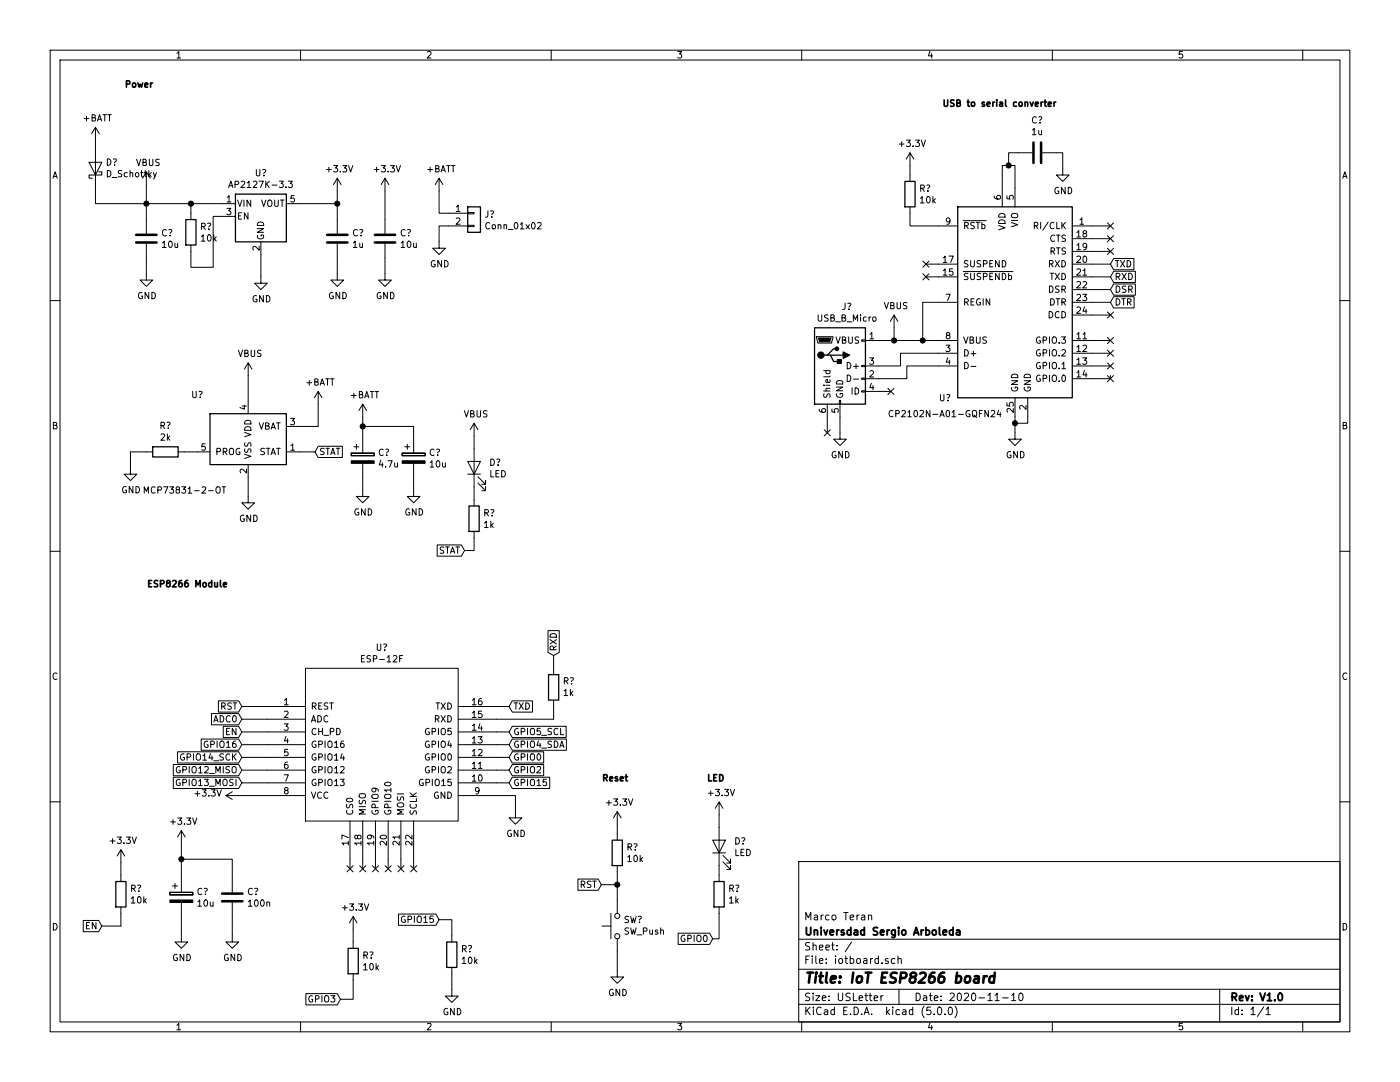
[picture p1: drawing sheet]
EESchema Schematic File Version 4
EELAYER 26 0
EELAYER END
$Descr USLetter 11000 8500
encoding utf-8
Sheet 1 1
Title "IoT ESP8266 board"
Date "2020-11-10"
Rev "V1.0"
Comp "Universdad Sergio Arboleda"
Comment1 "Marco Teran"
Comment2 ""
Comment3 ""
Comment4 ""
$EndDescr
$Comp
L ESP8266:ESP-12F U?
U 1 1
P 3000 5850
F 0 "U?" H 3000 6615 50  0000 C CNN
F 1 "ESP-12F" H 3000 6524 50  0000 C CNN
F 2 "" H 3000 5850 50  0001 C CNN
F 3 "" H 3000 5850 50  0001 C CNN
	1    3000 5850
	1    0    0    -1  
$EndComp
$Comp
L power:+3.3V #PWR?
U 1 1
P 1875 6250
F 0 "#PWR?" H 1875 6100 50  0001 C CNN
F 1 "+3.3V" V 1890 6378 50  0000 L CNN
F 2 "" H 1875 6250 50  0001 C CNN
F 3 "" H 1875 6250 50  0001 C CNN
	1    1875 6250
	0    -1   -1   0   
$EndComp
Wire Wire Line
	1875 6250 2100 6250
Text GLabel 1900 5550 0    50   Input ~ 0
RST
Wire Wire Line
	1900 5550 2100 5550
Text GLabel 1900 5650 0    50   Input ~ 0
ADC0
Wire Wire Line
	1900 5650 2100 5650
$Comp
L power:GND #PWR?
U 1 1
P 4050 6375
F 0 "#PWR?" H 4050 6125 50  0001 C CNN
F 1 "GND" H 4055 6202 50  0000 C CNN
F 2 "" H 4050 6375 50  0001 C CNN
F 3 "" H 4050 6375 50  0001 C CNN
	1    4050 6375
	1    0    0    -1  
$EndComp
Wire Wire Line
	4050 6375 4050 6250
Wire Wire Line
	4050 6250 3900 6250
Text GLabel 4000 5550 2    50   Input ~ 0
TXD
Text GLabel 4350 5150 1    50   Input ~ 0
RXD
Text GLabel 4000 5750 2    50   Input ~ 0
GPIO5_SCL
Text GLabel 4000 5850 2    50   Input ~ 0
GPIO4_SDA
Text GLabel 4000 5950 2    50   Input ~ 0
GPIO0
Text GLabel 4000 6050 2    50   Input ~ 0
GPIO2
Text GLabel 4000 6150 2    50   Input ~ 0
GPIO15
Wire Wire Line
	3900 6150 4000 6150
Wire Wire Line
	3900 6050 4000 6050
Wire Wire Line
	3900 5950 4000 5950
Wire Wire Line
	3900 5850 4000 5850
Wire Wire Line
	3900 5750 4000 5750
Wire Wire Line
	3900 5550 4000 5550
Text GLabel 1900 5750 0    50   Input ~ 0
EN
Text GLabel 1900 5850 0    50   Input ~ 0
GPIO16
Text GLabel 1900 5950 0    50   Input ~ 0
GPIO14_SCK
Text GLabel 1900 6050 0    50   Input ~ 0
GPIO12_MISO
Text GLabel 1900 6150 0    50   Input ~ 0
GPIO13_MOSI
Wire Wire Line
	1900 6150 2100 6150
Wire Wire Line
	1900 6050 2100 6050
Wire Wire Line
	1900 5950 2100 5950
Wire Wire Line
	1900 5850 2100 5850
Wire Wire Line
	1900 5750 2100 5750
NoConn ~ 2750 6825
NoConn ~ 2850 6825
NoConn ~ 2950 6825
NoConn ~ 3050 6825
NoConn ~ 3150 6825
NoConn ~ 3250 6825
Wire Wire Line
	2750 6750 2750 6825
Wire Wire Line
	2850 6750 2850 6825
Wire Wire Line
	2950 6750 2950 6825
Wire Wire Line
	3050 6750 3050 6825
Wire Wire Line
	3150 6750 3150 6825
Wire Wire Line
	3250 6750 3250 6825
Text Notes 1150 4625 0    50   ~ 10
ESP8266 Module
$Comp
L power:+3.3V #PWR?
U 1 1
P 1425 6625
F 0 "#PWR?" H 1425 6475 50  0001 C CNN
F 1 "+3.3V" H 1440 6798 50  0000 C CNN
F 2 "" H 1425 6625 50  0001 C CNN
F 3 "" H 1425 6625 50  0001 C CNN
	1    1425 6625
	1    0    0    -1  
$EndComp
$Comp
L Device:CP C?
U 1 1
P 1425 7050
F 0 "C?" H 1543 7096 50  0000 L CNN
F 1 "10u" H 1543 7005 50  0000 L CNN
F 2 "" H 1463 6900 50  0001 C CNN
F 3 "~" H 1425 7050 50  0001 C CNN
	1    1425 7050
	1    0    0    -1  
$EndComp
$Comp
L Device:C C?
U 1 1
P 1825 7050
F 0 "C?" H 1940 7096 50  0000 L CNN
F 1 "100n" H 1940 7005 50  0000 L CNN
F 2 "" H 1863 6900 50  0001 C CNN
F 3 "~" H 1825 7050 50  0001 C CNN
	1    1825 7050
	1    0    0    -1  
$EndComp
Wire Wire Line
	1425 6625 1425 6750
Wire Wire Line
	1825 6900 1825 6750
Wire Wire Line
	1825 6750 1425 6750
Connection ~ 1425 6750
Wire Wire Line
	1425 6750 1425 6900
$Comp
L power:GND #PWR?
U 1 1
P 1425 7350
F 0 "#PWR?" H 1425 7100 50  0001 C CNN
F 1 "GND" H 1430 7177 50  0000 C CNN
F 2 "" H 1425 7350 50  0001 C CNN
F 3 "" H 1425 7350 50  0001 C CNN
	1    1425 7350
	1    0    0    -1  
$EndComp
$Comp
L power:GND #PWR?
U 1 1
P 1825 7350
F 0 "#PWR?" H 1825 7100 50  0001 C CNN
F 1 "GND" H 1830 7177 50  0000 C CNN
F 2 "" H 1825 7350 50  0001 C CNN
F 3 "" H 1825 7350 50  0001 C CNN
	1    1825 7350
	1    0    0    -1  
$EndComp
Wire Wire Line
	1425 7200 1425 7350
Wire Wire Line
	1825 7200 1825 7350
$Comp
L power:+3.3V #PWR?
U 1 1
P 7150 1300
F 0 "#PWR?" H 7150 1150 50  0001 C CNN
F 1 "+3.3V" H 7165 1473 50  0000 C CNN
F 2 "" H 7150 1300 50  0001 C CNN
F 3 "" H 7150 1300 50  0001 C CNN
	1    7150 1300
	1    0    0    -1  
$EndComp
$Comp
L Device:R R?
U 1 1
P 7150 1525
F 0 "R?" H 7220 1571 50  0000 L CNN
F 1 "10k" H 7220 1480 50  0000 L CNN
F 2 "" V 7080 1525 50  0001 C CNN
F 3 "~" H 7150 1525 50  0001 C CNN
	1    7150 1525
	1    0    0    -1  
$EndComp
Text GLabel 800  7275 0    50   Input ~ 0
EN
Text GLabel 2675 7850 0    50   Input ~ 0
GPIO3
$Comp
L power:+3.3V #PWR?
U 1 1
P 2775 7300
F 0 "#PWR?" H 2775 7150 50  0001 C CNN
F 1 "+3.3V" H 2790 7473 50  0000 C CNN
F 2 "" H 2775 7300 50  0001 C CNN
F 3 "" H 2775 7300 50  0001 C CNN
	1    2775 7300
	1    0    0    -1  
$EndComp
$Comp
L Device:R R?
U 1 1
P 2775 7550
F 0 "R?" H 2845 7596 50  0000 L CNN
F 1 "10k" H 2845 7505 50  0000 L CNN
F 2 "" V 2705 7550 50  0001 C CNN
F 3 "~" H 2775 7550 50  0001 C CNN
	1    2775 7550
	1    0    0    -1  
$EndComp
Wire Wire Line
	2775 7300 2775 7400
Wire Wire Line
	2675 7850 2775 7850
Wire Wire Line
	2775 7850 2775 7700
Text GLabel 3450 7225 0    50   Input ~ 0
GPIO15
$Comp
L Device:R R?
U 1 1
P 3550 7500
F 0 "R?" H 3620 7546 50  0000 L CNN
F 1 "10k" H 3620 7455 50  0000 L CNN
F 2 "" V 3480 7500 50  0001 C CNN
F 3 "~" H 3550 7500 50  0001 C CNN
	1    3550 7500
	1    0    0    -1  
$EndComp
$Comp
L power:GND #PWR?
U 1 1
P 3550 7775
F 0 "#PWR?" H 3550 7525 50  0001 C CNN
F 1 "GND" H 3555 7602 50  0000 C CNN
F 2 "" H 3550 7775 50  0001 C CNN
F 3 "" H 3550 7775 50  0001 C CNN
	1    3550 7775
	1    0    0    -1  
$EndComp
Wire Wire Line
	3450 7225 3550 7225
Wire Wire Line
	3550 7225 3550 7350
Wire Wire Line
	3550 7650 3550 7775
Text GLabel 4725 6950 0    50   Input ~ 0
RST
$Comp
L Device:R R?
U 1 1
P 4850 6700
F 0 "R?" H 4920 6746 50  0000 L CNN
F 1 "10k" H 4920 6655 50  0000 L CNN
F 2 "" V 4780 6700 50  0001 C CNN
F 3 "~" H 4850 6700 50  0001 C CNN
	1    4850 6700
	1    0    0    -1  
$EndComp
$Comp
L Switch:SW_Push SW?
U 1 1
P 4850 7275
F 0 "SW?" V 4896 7227 50  0000 R CNN
F 1 "SW_Push" V 4805 7227 50  0000 R CNN
F 2 "" H 4850 7475 50  0001 C CNN
F 3 "" H 4850 7475 50  0001 C CNN
	1    4850 7275
	0    -1   -1   0   
$EndComp
$Comp
L power:GND #PWR?
U 1 1
P 4850 7625
F 0 "#PWR?" H 4850 7375 50  0001 C CNN
F 1 "GND" H 4855 7452 50  0000 C CNN
F 2 "" H 4850 7625 50  0001 C CNN
F 3 "" H 4850 7625 50  0001 C CNN
	1    4850 7625
	1    0    0    -1  
$EndComp
Wire Wire Line
	4850 7475 4850 7625
Wire Wire Line
	4850 6850 4850 6950
Wire Wire Line
	4725 6950 4850 6950
Connection ~ 4850 6950
Wire Wire Line
	4850 6950 4850 7075
$Comp
L power:+3.3V #PWR?
U 1 1
P 4850 6475
F 0 "#PWR?" H 4850 6325 50  0001 C CNN
F 1 "+3.3V" H 4865 6648 50  0000 C CNN
F 2 "" H 4850 6475 50  0001 C CNN
F 3 "" H 4850 6475 50  0001 C CNN
	1    4850 6475
	1    0    0    -1  
$EndComp
Wire Wire Line
	4850 6475 4850 6550
Text Notes 4725 6150 0    50   ~ 10
Reset
$Comp
L Interface_USB:CP2102N-A01-GQFN24 U?
U 1 1
P 7975 2375
F 0 "U?" H 7425 1625 50  0000 C CNN
F 1 "CP2102N-A01-GQFN24" H 7425 1500 50  0000 C CNN
F 2 "Package_DFN_QFN:QFN-24-1EP_4x4mm_P0.5mm_EP2.6x2.6mm" H 8425 1575 50  0001 L CNN
F 3 "http://www.silabs.com/support%20documents/technicaldocs/cp2102n-datasheet.pdf" H 8025 1325 50  0001 C CNN
	1    7975 2375
	1    0    0    -1  
$EndComp
Text Notes 7400 850  0    50   ~ 10
USB to serial converter
$Comp
L Connector:USB_B_Micro J?
U 1 1
P 6600 2875
F 0 "J?" H 6655 3342 50  0000 C CNN
F 1 "USB_B_Micro" H 6655 3251 50  0000 C CNN
F 2 "" H 6750 2825 50  0001 C CNN
F 3 "~" H 6750 2825 50  0001 C CNN
	1    6600 2875
	1    0    0    -1  
$EndComp
$Comp
L power:GND #PWR?
U 1 1
P 6600 3400
F 0 "#PWR?" H 6600 3150 50  0001 C CNN
F 1 "GND" H 6605 3227 50  0000 C CNN
F 2 "" H 6600 3400 50  0001 C CNN
F 3 "" H 6600 3400 50  0001 C CNN
	1    6600 3400
	1    0    0    -1  
$EndComp
Wire Wire Line
	6600 3275 6600 3400
NoConn ~ 6500 3400
Wire Wire Line
	6500 3275 6500 3400
Wire Wire Line
	6900 2675 7025 2675
Wire Wire Line
	6900 2875 7075 2875
Wire Wire Line
	7075 2875 7075 2775
Wire Wire Line
	7075 2775 7375 2775
Wire Wire Line
	6900 2975 7125 2975
Wire Wire Line
	7125 2975 7125 2875
Wire Wire Line
	7125 2875 7375 2875
NoConn ~ 7000 3075
Wire Wire Line
	6900 3075 7000 3075
$Comp
L power:GND #PWR?
U 1 1
P 7975 3400
F 0 "#PWR?" H 7975 3150 50  0001 C CNN
F 1 "GND" H 7980 3227 50  0000 C CNN
F 2 "" H 7975 3400 50  0001 C CNN
F 3 "" H 7975 3400 50  0001 C CNN
	1    7975 3400
	1    0    0    -1  
$EndComp
Wire Wire Line
	7975 3275 7975 3325
Wire Wire Line
	8075 3275 8075 3325
Wire Wire Line
	8075 3325 7975 3325
Connection ~ 7975 3325
Wire Wire Line
	7975 3325 7975 3400
$Comp
L Device:R R?
U 1 1
P 4350 5400
F 0 "R?" H 4280 5354 50  0000 R CNN
F 1 "1k" H 4280 5445 50  0000 R CNN
F 2 "" V 4280 5400 50  0001 C CNN
F 3 "~" H 4350 5400 50  0001 C CNN
	1    4350 5400
	-1   0    0    1   
$EndComp
Wire Wire Line
	4350 5650 4350 5550
Wire Wire Line
	3900 5650 4350 5650
Wire Wire Line
	4350 5150 4350 5250
Text GLabel 8725 2175 2    50   Input ~ 0
RXD
Wire Wire Line
	8575 2175 8725 2175
Text GLabel 8725 2075 2    50   Input ~ 0
TXD
Wire Wire Line
	8575 2075 8725 2075
$Comp
L power:VBUS #PWR?
U 1 1
P 7025 2575
F 0 "#PWR?" H 7025 2425 50  0001 C CNN
F 1 "VBUS" H 7040 2748 50  0000 C CNN
F 2 "" H 7025 2575 50  0001 C CNN
F 3 "" H 7025 2575 50  0001 C CNN
	1    7025 2575
	1    0    0    -1  
$EndComp
Wire Wire Line
	7025 2575 7025 2675
Connection ~ 7025 2675
Wire Wire Line
	7025 2675 7250 2675
Wire Wire Line
	7375 2375 7250 2375
Wire Wire Line
	7250 2375 7250 2675
Connection ~ 7250 2675
Wire Wire Line
	7250 2675 7375 2675
$Comp
L Device:C C?
U 1 1
P 8150 1200
F 0 "C?" V 8402 1200 50  0000 C CNN
F 1 "1u" V 8311 1200 50  0000 C CNN
F 2 "" H 8188 1050 50  0001 C CNN
F 3 "~" H 8150 1200 50  0001 C CNN
	1    8150 1200
	0    -1   -1   0   
$EndComp
$Comp
L power:GND #PWR?
U 1 1
P 8350 1325
F 0 "#PWR?" H 8350 1075 50  0001 C CNN
F 1 "GND" H 8355 1152 50  0000 C CNN
F 2 "" H 8350 1325 50  0001 C CNN
F 3 "" H 8350 1325 50  0001 C CNN
	1    8350 1325
	1    0    0    -1  
$EndComp
Wire Wire Line
	7875 1475 7875 1300
Wire Wire Line
	7975 1475 7975 1300
Wire Wire Line
	7975 1300 7925 1300
Wire Wire Line
	7150 1675 7150 1775
Wire Wire Line
	7150 1775 7375 1775
Wire Wire Line
	7150 1300 7150 1375
Wire Wire Line
	8000 1200 7925 1200
Wire Wire Line
	7925 1200 7925 1300
Connection ~ 7925 1300
Wire Wire Line
	7925 1300 7875 1300
Wire Wire Line
	8300 1200 8350 1200
Wire Wire Line
	8350 1200 8350 1325
NoConn ~ 8725 2675
NoConn ~ 8725 2775
NoConn ~ 8725 2875
NoConn ~ 8725 2975
NoConn ~ 7275 2075
NoConn ~ 7275 2175
Wire Wire Line
	7375 2075 7275 2075
Wire Wire Line
	7375 2175 7275 2175
Wire Wire Line
	8575 2675 8725 2675
Wire Wire Line
	8575 2775 8725 2775
Wire Wire Line
	8575 2875 8725 2875
Wire Wire Line
	8575 2975 8725 2975
Wire Wire Line
	8725 2975 8725 2950
NoConn ~ 8725 1775
Wire Wire Line
	8575 1775 8725 1775
Text GLabel 8725 2275 2    50   Input ~ 0
DSR
Text GLabel 8725 2375 2    50   Input ~ 0
DTR
Wire Wire Line
	8575 2275 8725 2275
Wire Wire Line
	8575 2375 8725 2375
NoConn ~ 8725 2475
Wire Wire Line
	8575 2475 8725 2475
NoConn ~ 8725 1875
Wire Wire Line
	8575 1875 8725 1875
NoConn ~ 8725 1975
Wire Wire Line
	8575 1975 8725 1975
$Comp
L power:+3.3V #PWR?
U 1 1
P 5650 6400
F 0 "#PWR?" H 5650 6250 50  0001 C CNN
F 1 "+3.3V" H 5665 6573 50  0000 C CNN
F 2 "" H 5650 6400 50  0001 C CNN
F 3 "" H 5650 6400 50  0001 C CNN
	1    5650 6400
	1    0    0    -1  
$EndComp
$Comp
L Device:R R?
U 1 1
P 5650 7025
F 0 "R?" H 5720 7071 50  0000 L CNN
F 1 "1k" H 5720 6980 50  0000 L CNN
F 2 "" V 5580 7025 50  0001 C CNN
F 3 "~" H 5650 7025 50  0001 C CNN
	1    5650 7025
	1    0    0    -1  
$EndComp
$Comp
L Device:LED D?
U 1 1
P 5650 6650
F 0 "D?" V 5688 6533 50  0000 R CNN
F 1 "LED" V 5597 6533 50  0000 R CNN
F 2 "" H 5650 6650 50  0001 C CNN
F 3 "~" H 5650 6650 50  0001 C CNN
	1    5650 6650
	0    -1   -1   0   
$EndComp
Text GLabel 5600 7375 0    50   Input ~ 0
GPIO0
Wire Wire Line
	5600 7375 5650 7375
Wire Wire Line
	5650 7375 5650 7175
Wire Wire Line
	5650 6800 5650 6875
Wire Wire Line
	5650 6400 5650 6500
Text Notes 5550 6150 0    50   ~ 10
LED
$Comp
L power:+3.3V #PWR?
U 1 1
P 950 6775
F 0 "#PWR?" H 950 6625 50  0001 C CNN
F 1 "+3.3V" H 965 6948 50  0000 C CNN
F 2 "" H 950 6775 50  0001 C CNN
F 3 "" H 950 6775 50  0001 C CNN
	1    950  6775
	1    0    0    -1  
$EndComp
$Comp
L Device:R R?
U 1 1
P 950 7025
F 0 "R?" H 1020 7071 50  0000 L CNN
F 1 "10k" H 1020 6980 50  0000 L CNN
F 2 "" V 880 7025 50  0001 C CNN
F 3 "~" H 950 7025 50  0001 C CNN
	1    950  7025
	1    0    0    -1  
$EndComp
Wire Wire Line
	950  6775 950  6875
Wire Wire Line
	950  7175 950  7275
Wire Wire Line
	800  7275 950  7275
$Comp
L Regulator_Linear:AP2127K-3.3 U?
U 1 1
P 2050 1700
F 0 "U?" H 2050 2042 50  0000 C CNN
F 1 "AP2127K-3.3" H 2050 1951 50  0000 C CNN
F 2 "Package_TO_SOT_SMD:SOT-23-5" H 2050 2025 50  0001 C CNN
F 3 "https://www.diodes.com/assets/Datasheets/AP2127.pdf" H 2050 1800 50  0001 C CNN
	1    2050 1700
	1    0    0    -1  
$EndComp
Text Notes 975  700  0    50   ~ 10
Power
$Comp
L power:+3.3V #PWR?
U 1 1
P 2650 1500
F 0 "#PWR?" H 2650 1350 50  0001 C CNN
F 1 "+3.3V" H 2665 1673 50  0000 C CNN
F 2 "" H 2650 1500 50  0001 C CNN
F 3 "" H 2650 1500 50  0001 C CNN
	1    2650 1500
	1    0    0    -1  
$EndComp
Wire Wire Line
	2350 1600 2650 1600
Wire Wire Line
	2650 1600 2650 1500
$Comp
L power:GND #PWR?
U 1 1
P 2050 2175
F 0 "#PWR?" H 2050 1925 50  0001 C CNN
F 1 "GND" H 2055 2002 50  0000 C CNN
F 2 "" H 2050 2175 50  0001 C CNN
F 3 "" H 2050 2175 50  0001 C CNN
	1    2050 2175
	1    0    0    -1  
$EndComp
Wire Wire Line
	2050 2000 2050 2175
$Comp
L power:VBUS #PWR?
U 1 1
P 1150 1450
F 0 "#PWR?" H 1150 1300 50  0001 C CNN
F 1 "VBUS" H 1165 1623 50  0000 C CNN
F 2 "" H 1150 1450 50  0001 C CNN
F 3 "" H 1150 1450 50  0001 C CNN
	1    1150 1450
	1    0    0    -1  
$EndComp
$Comp
L Device:C C?
U 1 1
P 1150 1875
F 0 "C?" H 1265 1921 50  0000 L CNN
F 1 "10u" H 1265 1830 50  0000 L CNN
F 2 "" H 1188 1725 50  0001 C CNN
F 3 "~" H 1150 1875 50  0001 C CNN
	1    1150 1875
	1    0    0    -1  
$EndComp
Wire Wire Line
	1150 1725 1150 1600
Connection ~ 1150 1600
Wire Wire Line
	1150 1600 1150 1450
$Comp
L power:GND #PWR?
U 1 1
P 1150 2150
F 0 "#PWR?" H 1150 1900 50  0001 C CNN
F 1 "GND" H 1155 1977 50  0000 C CNN
F 2 "" H 1150 2150 50  0001 C CNN
F 3 "" H 1150 2150 50  0001 C CNN
	1    1150 2150
	1    0    0    -1  
$EndComp
Wire Wire Line
	1150 2025 1150 2150
$Comp
L Device:R R?
U 1 1
P 1500 1825
F 0 "R?" H 1570 1871 50  0000 L CNN
F 1 "10k" H 1570 1780 50  0000 L CNN
F 2 "" V 1430 1825 50  0001 C CNN
F 3 "~" H 1500 1825 50  0001 C CNN
	1    1500 1825
	1    0    0    -1  
$EndComp
Wire Wire Line
	1150 1600 1500 1600
Wire Wire Line
	1500 1675 1500 1600
Connection ~ 1500 1600
Wire Wire Line
	1500 1600 1750 1600
Wire Wire Line
	1500 1975 1500 2100
Wire Wire Line
	1500 2100 1675 2100
Wire Wire Line
	1675 2100 1675 1700
Wire Wire Line
	1675 1700 1750 1700
$Comp
L Device:C C?
U 1 1
P 2650 1875
F 0 "C?" H 2765 1921 50  0000 L CNN
F 1 "1u" H 2765 1830 50  0000 L CNN
F 2 "" H 2688 1725 50  0001 C CNN
F 3 "~" H 2650 1875 50  0001 C CNN
	1    2650 1875
	1    0    0    -1  
$EndComp
Wire Wire Line
	2650 1600 2650 1725
Connection ~ 2650 1600
$Comp
L power:GND #PWR?
U 1 1
P 2650 2150
F 0 "#PWR?" H 2650 1900 50  0001 C CNN
F 1 "GND" H 2655 1977 50  0000 C CNN
F 2 "" H 2650 2150 50  0001 C CNN
F 3 "" H 2650 2150 50  0001 C CNN
	1    2650 2150
	1    0    0    -1  
$EndComp
Wire Wire Line
	2650 2025 2650 2150
$Comp
L power:+3.3V #PWR?
U 1 1
P 3025 1500
F 0 "#PWR?" H 3025 1350 50  0001 C CNN
F 1 "+3.3V" H 3040 1673 50  0000 C CNN
F 2 "" H 3025 1500 50  0001 C CNN
F 3 "" H 3025 1500 50  0001 C CNN
	1    3025 1500
	1    0    0    -1  
$EndComp
$Comp
L Device:C C?
U 1 1
P 3025 1875
F 0 "C?" H 3140 1921 50  0000 L CNN
F 1 "10u" H 3140 1830 50  0000 L CNN
F 2 "" H 3063 1725 50  0001 C CNN
F 3 "~" H 3025 1875 50  0001 C CNN
	1    3025 1875
	1    0    0    -1  
$EndComp
Wire Wire Line
	3025 1500 3025 1725
$Comp
L power:GND #PWR?
U 1 1
P 3025 2150
F 0 "#PWR?" H 3025 1900 50  0001 C CNN
F 1 "GND" H 3030 1977 50  0000 C CNN
F 2 "" H 3025 2150 50  0001 C CNN
F 3 "" H 3025 2150 50  0001 C CNN
	1    3025 2150
	1    0    0    -1  
$EndComp
Wire Wire Line
	3025 2025 3025 2150
$Comp
L power:+BATT #PWR?
U 1 1
P 750 1100
F 0 "#PWR?" H 750 950 50  0001 C CNN
F 1 "+BATT" H 765 1273 50  0000 C CNN
F 2 "" H 750 1100 50  0001 C CNN
F 3 "" H 750 1100 50  0001 C CNN
	1    750  1100
	1    0    0    -1  
$EndComp
$Comp
L power:+BATT #PWR?
U 1 1
P 3450 1500
F 0 "#PWR?" H 3450 1350 50  0001 C CNN
F 1 "+BATT" H 3465 1673 50  0000 C CNN
F 2 "" H 3450 1500 50  0001 C CNN
F 3 "" H 3450 1500 50  0001 C CNN
	1    3450 1500
	1    0    0    -1  
$EndComp
$Comp
L Device:D_Schottky D?
U 1 1
P 750 1325
F 0 "D?" V 796 1246 50  0000 R CNN
F 1 "D_Schottky" V 705 1246 50  0000 R CNN
F 2 "" H 750 1325 50  0001 C CNN
F 3 "~" H 750 1325 50  0001 C CNN
	1    750  1325
	0    -1   -1   0   
$EndComp
Wire Wire Line
	750  1475 750  1600
Wire Wire Line
	750  1600 1150 1600
Wire Wire Line
	750  1100 750  1175
$Comp
L Connector_Generic:Conn_01x02 J?
U 1 1
P 3725 1675
F 0 "J?" H 3805 1667 50  0000 L CNN
F 1 "Conn_01x02" H 3805 1576 50  0000 L CNN
F 2 "" H 3725 1675 50  0001 C CNN
F 3 "~" H 3725 1675 50  0001 C CNN
	1    3725 1675
	1    0    0    -1  
$EndComp
Wire Wire Line
	3450 1500 3450 1675
Wire Wire Line
	3450 1675 3525 1675
$Comp
L power:GND #PWR?
U 1 1
P 3450 1900
F 0 "#PWR?" H 3450 1650 50  0001 C CNN
F 1 "GND" H 3455 1727 50  0000 C CNN
F 2 "" H 3450 1900 50  0001 C CNN
F 3 "" H 3450 1900 50  0001 C CNN
	1    3450 1900
	1    0    0    -1  
$EndComp
Wire Wire Line
	3525 1775 3450 1775
Wire Wire Line
	3450 1775 3450 1900
$Comp
L Battery_Management:MCP73831-2-OT U?
U 1 1
P 1950 3450
F 0 "U?" H 1550 3800 50  0000 C CNN
F 1 "MCP73831-2-OT" H 1450 3050 50  0000 C CNN
F 2 "Package_TO_SOT_SMD:SOT-23-5" H 2000 3200 50  0001 L CIN
F 3 "http://ww1.microchip.com/downloads/en/DeviceDoc/20001984g.pdf" H 1800 3400 50  0001 C CNN
	1    1950 3450
	1    0    0    -1  
$EndComp
$Comp
L Device:CP C?
U 1 1
P 2850 3600
F 0 "C?" H 2968 3646 50  0000 L CNN
F 1 "4.7u" H 2968 3555 50  0000 L CNN
F 2 "" H 2888 3450 50  0001 C CNN
F 3 "~" H 2850 3600 50  0001 C CNN
	1    2850 3600
	1    0    0    -1  
$EndComp
$Comp
L Device:CP C?
U 1 1
P 3250 3600
F 0 "C?" H 3368 3646 50  0000 L CNN
F 1 "10u" H 3368 3555 50  0000 L CNN
F 2 "" H 3288 3450 50  0001 C CNN
F 3 "~" H 3250 3600 50  0001 C CNN
	1    3250 3600
	1    0    0    -1  
$EndComp
$Comp
L power:+BATT #PWR?
U 1 1
P 2500 3175
F 0 "#PWR?" H 2500 3025 50  0001 C CNN
F 1 "+BATT" H 2515 3348 50  0000 C CNN
F 2 "" H 2500 3175 50  0001 C CNN
F 3 "" H 2500 3175 50  0001 C CNN
	1    2500 3175
	1    0    0    -1  
$EndComp
Wire Wire Line
	2350 3350 2500 3350
Wire Wire Line
	2500 3350 2500 3175
$Comp
L power:GND #PWR?
U 1 1
P 1950 3900
F 0 "#PWR?" H 1950 3650 50  0001 C CNN
F 1 "GND" H 1955 3727 50  0000 C CNN
F 2 "" H 1950 3900 50  0001 C CNN
F 3 "" H 1950 3900 50  0001 C CNN
	1    1950 3900
	1    0    0    -1  
$EndComp
Wire Wire Line
	1950 3750 1950 3900
$Comp
L power:GND #PWR?
U 1 1
P 1025 3675
F 0 "#PWR?" H 1025 3425 50  0001 C CNN
F 1 "GND" H 1030 3502 50  0000 C CNN
F 2 "" H 1025 3675 50  0001 C CNN
F 3 "" H 1025 3675 50  0001 C CNN
	1    1025 3675
	1    0    0    -1  
$EndComp
$Comp
L Device:R R?
U 1 1
P 1300 3550
F 0 "R?" V 1093 3550 50  0000 C CNN
F 1 "2k" V 1184 3550 50  0000 C CNN
F 2 "" V 1230 3550 50  0001 C CNN
F 3 "~" H 1300 3550 50  0001 C CNN
	1    1300 3550
	0    1    1    0   
$EndComp
Wire Wire Line
	1550 3550 1450 3550
Wire Wire Line
	1025 3550 1150 3550
$Comp
L power:VBUS #PWR?
U 1 1
P 1950 2950
F 0 "#PWR?" H 1950 2800 50  0001 C CNN
F 1 "VBUS" H 1965 3123 50  0000 C CNN
F 2 "" H 1950 2950 50  0001 C CNN
F 3 "" H 1950 2950 50  0001 C CNN
	1    1950 2950
	1    0    0    -1  
$EndComp
Wire Wire Line
	1950 2950 1950 3150
$Comp
L Device:LED D?
U 1 1
P 3725 3675
F 0 "D?" V 3763 3558 50  0000 R CNN
F 1 "LED" V 3672 3558 50  0000 R CNN
F 2 "" H 3725 3675 50  0001 C CNN
F 3 "~" H 3725 3675 50  0001 C CNN
	1    3725 3675
	0    -1   -1   0   
$EndComp
$Comp
L power:VBUS #PWR?
U 1 1
P 3725 3425
F 0 "#PWR?" H 3725 3275 50  0001 C CNN
F 1 "VBUS" H 3740 3598 50  0000 C CNN
F 2 "" H 3725 3425 50  0001 C CNN
F 3 "" H 3725 3425 50  0001 C CNN
	1    3725 3425
	1    0    0    -1  
$EndComp
Wire Wire Line
	3725 3425 3725 3525
$Comp
L Device:R R?
U 1 1
P 3725 4075
F 0 "R?" H 3795 4121 50  0000 L CNN
F 1 "1k" H 3795 4030 50  0000 L CNN
F 2 "" V 3655 4075 50  0001 C CNN
F 3 "~" H 3725 4075 50  0001 C CNN
	1    3725 4075
	1    0    0    -1  
$EndComp
Wire Wire Line
	3725 3825 3725 3925
Text GLabel 2475 3550 2    50   Input ~ 0
STAT
Wire Wire Line
	2350 3550 2475 3550
Text GLabel 3650 4325 0    50   Input ~ 0
STAT
Wire Wire Line
	3650 4325 3725 4325
Wire Wire Line
	3725 4325 3725 4225
$Comp
L power:+BATT #PWR?
U 1 1
P 2850 3275
F 0 "#PWR?" H 2850 3125 50  0001 C CNN
F 1 "+BATT" H 2865 3448 50  0000 C CNN
F 2 "" H 2850 3275 50  0001 C CNN
F 3 "" H 2850 3275 50  0001 C CNN
	1    2850 3275
	1    0    0    -1  
$EndComp
Wire Wire Line
	2850 3275 2850 3350
Wire Wire Line
	3250 3450 3250 3350
Wire Wire Line
	3250 3350 2850 3350
Connection ~ 2850 3350
Wire Wire Line
	2850 3350 2850 3450
$Comp
L power:GND #PWR?
U 1 1
P 2850 3850
F 0 "#PWR?" H 2850 3600 50  0001 C CNN
F 1 "GND" H 2855 3677 50  0000 C CNN
F 2 "" H 2850 3850 50  0001 C CNN
F 3 "" H 2850 3850 50  0001 C CNN
	1    2850 3850
	1    0    0    -1  
$EndComp
$Comp
L power:GND #PWR?
U 1 1
P 3250 3850
F 0 "#PWR?" H 3250 3600 50  0001 C CNN
F 1 "GND" H 3255 3677 50  0000 C CNN
F 2 "" H 3250 3850 50  0001 C CNN
F 3 "" H 3250 3850 50  0001 C CNN
	1    3250 3850
	1    0    0    -1  
$EndComp
Wire Wire Line
	2850 3750 2850 3850
Wire Wire Line
	3250 3750 3250 3850
Wire Wire Line
	1025 3550 1025 3675
$EndSCHEMATC
